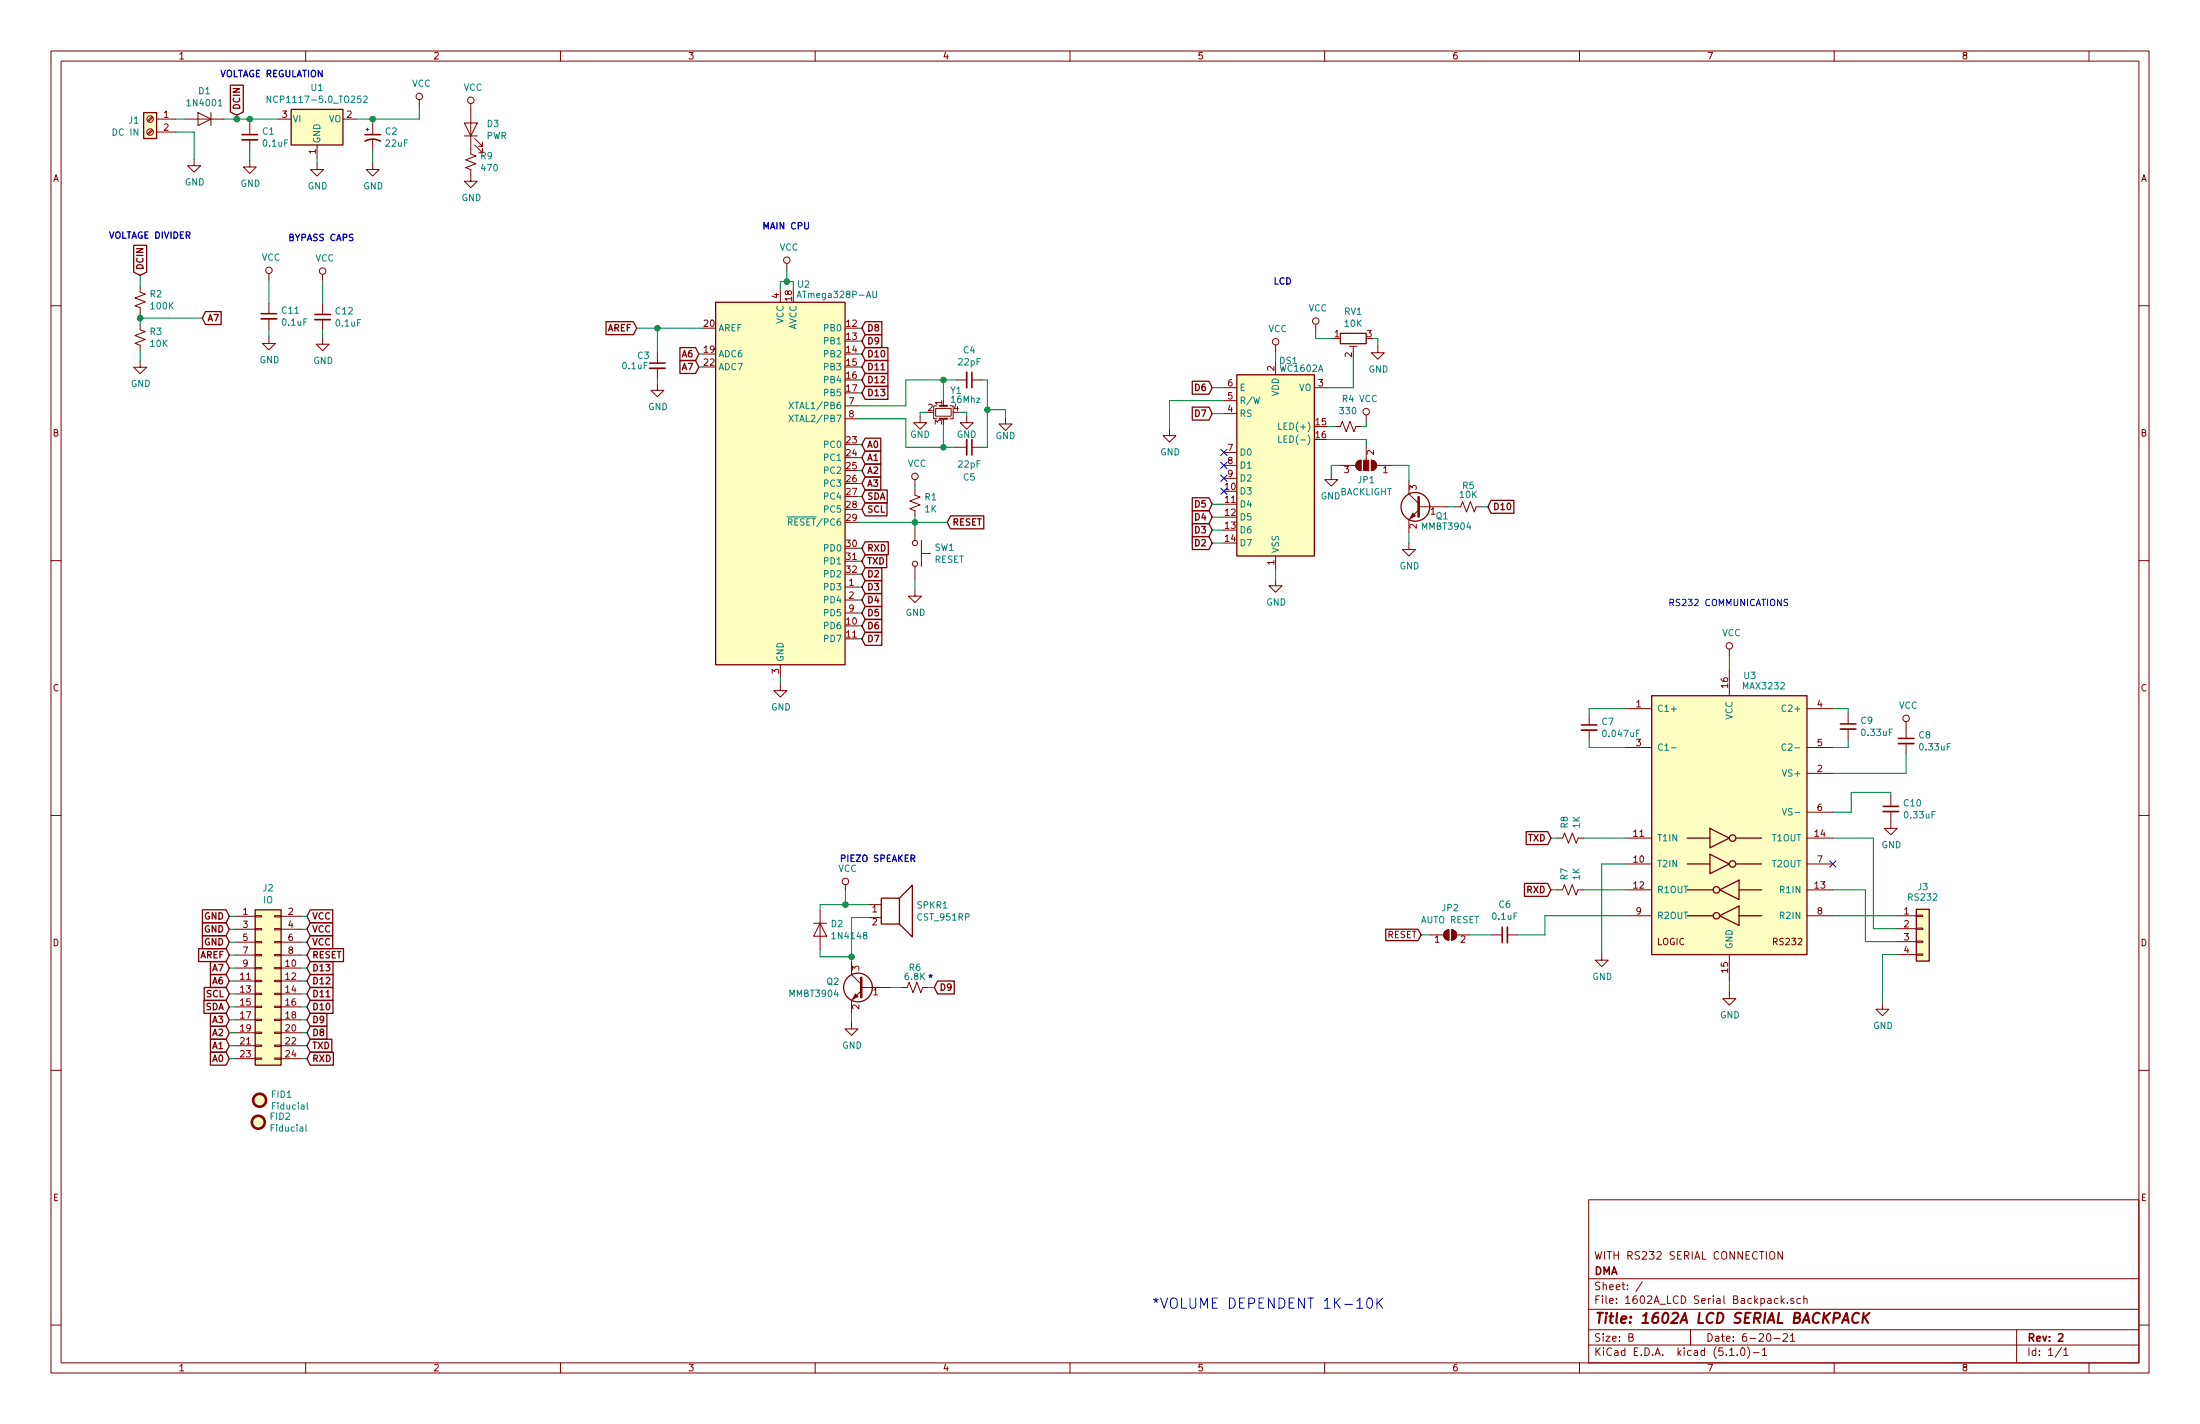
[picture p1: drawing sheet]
EESchema Schematic File Version 4
LIBS:1602A_LCD Serial Backpack-cache
EELAYER 29 0
EELAYER END
$Descr B 17000 11000
encoding utf-8
Sheet 1 1
Title "1602A LCD SERIAL BACKPACK"
Date "6-20-21"
Rev "2"
Comp "DMA"
Comment1 "WITH RS232 SERIAL CONNECTION"
Comment2 ""
Comment3 ""
Comment4 ""
$EndDescr
$Comp
L Display_Character:WC1602A DS1
U 1 1
P 9857 3595
F 0 "DS1" H 9957 4405 50  0000 C CNN
F 1 "WC1602A" H 10057 4345 50  0000 C CNN
F 2 "Display:WC1602A" H 9857 2695 50  0001 C CIN
F 3 "http://www.wincomlcd.com/pdf/WC1602A-SFYLYHTC06.pdf" H 10557 3595 50  0001 C CNN
	1    9857 3595
	1    0    0    -1  
$EndComp
$Comp
L MCU_Microchip_ATmega:ATmega328P-AU U2
U 1 1
P 6030 3735
F 0 "U2" H 6210 5275 50  0000 C CNN
F 1 "ATmega328P-AU" H 6470 5195 50  0000 C CNN
F 2 "Package_QFP:TQFP-32_7x7mm_P0.8mm" H 6030 3735 50  0001 C CIN
F 3 "http://ww1.microchip.com/downloads/en/DeviceDoc/ATmega328_P%20AVR%20MCU%20with%20picoPower%20Technology%20Data%20Sheet%2040001984A.pdf" H 6030 3735 50  0001 C CNN
	1    6030 3735
	1    0    0    -1  
$EndComp
$Comp
L Transistor_BJT:MMBT3904 Q2
U 1 1
P 6680 7628
F 0 "Q2" H 6871 7675 50  0000 L CNN
F 1 "MMBT3904" H 6871 7582 50  0000 L CNN
F 2 "Package_TO_SOT_SMD:SOT-23" H 6880 7553 50  0001 L CIN
F 3 "https://www.fairchildsemi.com/datasheets/2N/2N3904.pdf" H 6680 7628 50  0001 L CNN
	1    6680 7628
	-1   0    0    -1  
$EndComp
$Comp
L Device:CP1_Small C2
U 1 1
P 2880 1060
F 0 "C2" H 2971 1107 50  0000 L CNN
F 1 "22uF" H 2971 1014 50  0000 L CNN
F 2 "Capacitor_Tantalum_SMD:CP_EIA-3528-21_Kemet-B" H 2880 1060 50  0001 C CNN
F 3 "~" H 2880 1060 50  0001 C CNN
	1    2880 1060
	1    0    0    -1  
$EndComp
$Comp
L Switch:SW_Push SW1
U 1 1
P 7070 4275
F 0 "SW1" V 7023 4425 50  0000 L CNN
F 1 "RESET" V 7116 4425 50  0000 L CNN
F 2 "Button_Switch_SMD:SW_SPST_CK_RS282G05A3" H 7070 4475 50  0001 C CNN
F 3 "~" H 7070 4475 50  0001 C CNN
	1    7070 4275
	0    1    1    0   
$EndComp
$Comp
L Device:C_Small C1
U 1 1
P 1930 1060
F 0 "C1" H 2022 1107 50  0000 L CNN
F 1 "0.1uF" H 2022 1014 50  0000 L CNN
F 2 "Capacitor_SMD:C_0805_2012Metric_Pad1.15x1.40mm_HandSolder" H 1930 1060 50  0001 C CNN
F 3 "~" H 1930 1060 50  0001 C CNN
	1    1930 1060
	1    0    0    -1  
$EndComp
Wire Wire Line
	6630 2535 6660 2535
Wire Wire Line
	6630 2635 6660 2635
Wire Wire Line
	6630 2735 6660 2735
Wire Wire Line
	6630 2835 6660 2835
Wire Wire Line
	6630 2935 6660 2935
Wire Wire Line
	6630 3435 6660 3435
Wire Wire Line
	6630 3535 6660 3535
Wire Wire Line
	6630 3635 6660 3635
Wire Wire Line
	6630 3735 6660 3735
Wire Wire Line
	6630 3835 6660 3835
Wire Wire Line
	6630 3935 6660 3935
Wire Wire Line
	6630 4235 6660 4235
Wire Wire Line
	6630 4335 6660 4335
Wire Wire Line
	6630 4435 6660 4435
Wire Wire Line
	6630 4535 6660 4535
Wire Wire Line
	6630 4635 6660 4635
Wire Wire Line
	6630 4735 6660 4735
Wire Wire Line
	6630 4835 6660 4835
Wire Wire Line
	6630 4935 6660 4935
Text GLabel 6660 3435 2    50   Input ~ 10
A0
Text GLabel 6660 3535 2    50   Input ~ 10
A1
Text GLabel 6660 3635 2    50   Input ~ 10
A2
Text GLabel 6660 3735 2    50   Input ~ 10
A3
Text GLabel 6660 3835 2    50   Input ~ 10
SDA
Text GLabel 6660 3935 2    50   Input ~ 10
SCL
Text GLabel 7320 4035 2    50   Input ~ 10
RESET
Text GLabel 5400 2735 0    50   Input ~ 10
A6
Text GLabel 5400 2835 0    50   Input ~ 10
A7
Wire Wire Line
	5400 2735 5430 2735
Wire Wire Line
	5400 2835 5430 2835
Text GLabel 6660 4235 2    50   Input ~ 10
RXD
Text GLabel 6660 4335 2    50   Input ~ 10
TXD
Text GLabel 6660 4435 2    50   Input ~ 10
D2
Text GLabel 6660 4535 2    50   Input ~ 10
D3
Text GLabel 6660 4635 2    50   Input ~ 10
D4
Text GLabel 6660 4735 2    50   Input ~ 10
D5
Text GLabel 6660 4835 2    50   Input ~ 10
D6
Text GLabel 6660 4935 2    50   Input ~ 10
D7
Text GLabel 6660 2535 2    50   Input ~ 10
D8
Text GLabel 6660 2635 2    50   Input ~ 10
D9
Text GLabel 6660 2735 2    50   Input ~ 10
D10
Text GLabel 6660 2835 2    50   Input ~ 10
D11
Text GLabel 6660 2935 2    50   Input ~ 10
D12
Wire Wire Line
	6030 2235 6030 2175
Wire Wire Line
	6030 2175 6080 2175
Wire Wire Line
	6130 2175 6130 2235
Wire Wire Line
	6080 2175 6080 2085
Connection ~ 6080 2175
Wire Wire Line
	6080 2175 6130 2175
$Comp
L power:VCC #PWR0101
U 1 1
P 6080 2085
F 0 "#PWR0101" H 6080 1935 50  0001 C CNN
F 1 "VCC" H 6097 2261 50  0000 C CNN
F 2 "" H 6080 2085 50  0001 C CNN
F 3 "" H 6080 2085 50  0001 C CNN
	1    6080 2085
	1    0    0    -1  
$EndComp
Wire Wire Line
	5080 2535 5080 2725
Wire Wire Line
	4920 2535 5080 2535
$Comp
L power:GND #PWR0102
U 1 1
P 5080 2965
F 0 "#PWR0102" H 5080 2715 50  0001 C CNN
F 1 "GND" H 5085 2789 50  0000 C CNN
F 2 "" H 5080 2965 50  0001 C CNN
F 3 "" H 5080 2965 50  0001 C CNN
	1    5080 2965
	1    0    0    -1  
$EndComp
Wire Wire Line
	5080 2965 5080 2925
$Comp
L power:GND #PWR0103
U 1 1
P 7070 4555
F 0 "#PWR0103" H 7070 4305 50  0001 C CNN
F 1 "GND" H 7075 4379 50  0000 C CNN
F 2 "" H 7070 4555 50  0001 C CNN
F 3 "" H 7070 4555 50  0001 C CNN
	1    7070 4555
	1    0    0    -1  
$EndComp
$Comp
L Device:R_Small_US R1
U 1 1
P 7070 3885
F 0 "R1" H 7140 3932 50  0000 L CNN
F 1 "1K" H 7140 3839 50  0000 L CNN
F 2 "Resistor_SMD:R_0805_2012Metric_Pad1.15x1.40mm_HandSolder" H 7070 3885 50  0001 C CNN
F 3 "~" H 7070 3885 50  0001 C CNN
	1    7070 3885
	1    0    0    -1  
$EndComp
$Comp
L power:VCC #PWR0104
U 1 1
P 7070 3755
F 0 "#PWR0104" H 7070 3605 50  0001 C CNN
F 1 "VCC" H 7087 3931 50  0000 C CNN
F 2 "" H 7070 3755 50  0001 C CNN
F 3 "" H 7070 3755 50  0001 C CNN
	1    7070 3755
	1    0    0    -1  
$EndComp
Wire Wire Line
	7070 3785 7070 3755
Wire Wire Line
	6630 3035 6660 3035
Text GLabel 6660 3035 2    50   Input ~ 10
D13
Wire Wire Line
	7070 4555 7070 4475
Wire Wire Line
	7070 4075 7070 4035
Wire Wire Line
	6630 4035 7070 4035
Wire Wire Line
	7070 4035 7070 3985
Text GLabel 9367 3195 0    50   Input ~ 10
D7
Text GLabel 9367 2995 0    50   Input ~ 10
D6
Text GLabel 9367 3895 0    50   Input ~ 10
D5
Text GLabel 9367 3995 0    50   Input ~ 10
D4
Text GLabel 9367 4095 0    50   Input ~ 10
D3
Text GLabel 9367 4195 0    50   Input ~ 10
D2
Wire Wire Line
	9457 3895 9367 3895
Wire Wire Line
	9457 3995 9367 3995
Wire Wire Line
	9457 4095 9367 4095
Wire Wire Line
	9457 4195 9367 4195
Wire Wire Line
	9457 3195 9367 3195
Wire Wire Line
	9457 2995 9367 2995
Wire Wire Line
	10357 3595 10287 3595
$Comp
L power:GND #PWR0107
U 1 1
P 9857 4475
F 0 "#PWR0107" H 9857 4225 50  0001 C CNN
F 1 "GND" H 9862 4299 50  0000 C CNN
F 2 "" H 9857 4475 50  0001 C CNN
F 3 "" H 9857 4475 50  0001 C CNN
	1    9857 4475
	1    0    0    -1  
$EndComp
Wire Wire Line
	9857 4475 9857 4395
Wire Wire Line
	9457 3095 9037 3095
Wire Wire Line
	9037 3095 9037 3315
$Comp
L power:GND #PWR0108
U 1 1
P 9037 3315
F 0 "#PWR0108" H 9037 3065 50  0001 C CNN
F 1 "GND" H 9042 3139 50  0000 C CNN
F 2 "" H 9037 3315 50  0001 C CNN
F 3 "" H 9037 3315 50  0001 C CNN
	1    9037 3315
	1    0    0    -1  
$EndComp
Wire Wire Line
	9857 2795 9857 2715
$Comp
L power:VCC #PWR0109
U 1 1
P 9857 2715
F 0 "#PWR0109" H 9857 2565 50  0001 C CNN
F 1 "VCC" H 9874 2891 50  0000 C CNN
F 2 "" H 9857 2715 50  0001 C CNN
F 3 "" H 9857 2715 50  0001 C CNN
	1    9857 2715
	1    0    0    -1  
$EndComp
Wire Wire Line
	2880 920  2880 960 
Wire Wire Line
	3240 920  3240 820 
Connection ~ 2880 920 
$Comp
L power:VCC #PWR0112
U 1 1
P 3240 820
F 0 "#PWR0112" H 3240 670 50  0001 C CNN
F 1 "VCC" H 3257 996 50  0000 C CNN
F 2 "" H 3240 820 50  0001 C CNN
F 3 "" H 3240 820 50  0001 C CNN
	1    3240 820 
	1    0    0    -1  
$EndComp
Wire Wire Line
	1930 960  1930 920 
Connection ~ 1930 920 
Wire Wire Line
	1930 920  2150 920 
Wire Wire Line
	2450 1220 2450 1260
Wire Wire Line
	2880 1160 2880 1260
Wire Wire Line
	1930 1160 1930 1240
$Comp
L power:GND #PWR0113
U 1 1
P 1930 1240
F 0 "#PWR0113" H 1930 990 50  0001 C CNN
F 1 "GND" H 1935 1064 50  0000 C CNN
F 2 "" H 1930 1240 50  0001 C CNN
F 3 "" H 1930 1240 50  0001 C CNN
	1    1930 1240
	1    0    0    -1  
$EndComp
$Comp
L power:GND #PWR0114
U 1 1
P 2450 1260
F 0 "#PWR0114" H 2450 1010 50  0001 C CNN
F 1 "GND" H 2455 1084 50  0000 C CNN
F 2 "" H 2450 1260 50  0001 C CNN
F 3 "" H 2450 1260 50  0001 C CNN
	1    2450 1260
	1    0    0    -1  
$EndComp
$Comp
L power:GND #PWR0115
U 1 1
P 2880 1260
F 0 "#PWR0115" H 2880 1010 50  0001 C CNN
F 1 "GND" H 2885 1084 50  0000 C CNN
F 2 "" H 2880 1260 50  0001 C CNN
F 3 "" H 2880 1260 50  0001 C CNN
	1    2880 1260
	1    0    0    -1  
$EndComp
$Comp
L power:GND #PWR0116
U 1 1
P 1500 1230
F 0 "#PWR0116" H 1500 980 50  0001 C CNN
F 1 "GND" H 1505 1054 50  0000 C CNN
F 2 "" H 1500 1230 50  0001 C CNN
F 3 "" H 1500 1230 50  0001 C CNN
	1    1500 1230
	1    0    0    -1  
$EndComp
Wire Wire Line
	1730 920  1830 920 
Wire Wire Line
	6580 7828 6580 7898
$Comp
L power:GND #PWR0122
U 1 1
P 6580 7898
F 0 "#PWR0122" H 6580 7648 50  0001 C CNN
F 1 "GND" H 6585 7722 50  0000 C CNN
F 2 "" H 6580 7898 50  0001 C CNN
F 3 "" H 6580 7898 50  0001 C CNN
	1    6580 7898
	1    0    0    -1  
$EndComp
Wire Wire Line
	6880 7628 6970 7628
Wire Wire Line
	7170 7628 7220 7628
Text GLabel 7220 7628 2    50   Input ~ 10
D9
Wire Wire Line
	6030 5235 6030 5285
$Comp
L power:GND #PWR0124
U 1 1
P 6030 5285
F 0 "#PWR0124" H 6030 5035 50  0001 C CNN
F 1 "GND" H 6035 5109 50  0000 C CNN
F 2 "" H 6030 5285 50  0001 C CNN
F 3 "" H 6030 5285 50  0001 C CNN
	1    6030 5285
	1    0    0    -1  
$EndComp
Wire Wire Line
	10457 2995 10457 2765
Wire Wire Line
	10257 2995 10457 2995
Wire Wire Line
	10517 3295 10557 3295
Wire Wire Line
	10557 3295 10557 3255
$Comp
L power:VCC #PWR0130
U 1 1
P 10557 3255
F 0 "#PWR0130" H 10557 3105 50  0001 C CNN
F 1 "VCC" H 10574 3431 50  0000 C CNN
F 2 "" H 10557 3255 50  0001 C CNN
F 3 "" H 10557 3255 50  0001 C CNN
	1    10557 3255
	1    0    0    -1  
$EndComp
$Comp
L power:GND #PWR0131
U 1 1
P 10287 3655
F 0 "#PWR0131" H 10287 3405 50  0001 C CNN
F 1 "GND" H 10292 3479 50  0000 C CNN
F 2 "" H 10287 3655 50  0001 C CNN
F 3 "" H 10287 3655 50  0001 C CNN
	1    10287 3655
	-1   0    0    -1  
$EndComp
Wire Wire Line
	10287 3655 10287 3595
Text GLabel 2372 7078 2    50   Input ~ 10
VCC
Text GLabel 2372 7178 2    50   Input ~ 10
VCC
Text GLabel 1772 7178 0    50   Input ~ 10
GND
Text GLabel 1772 7278 0    50   Input ~ 10
GND
Text GLabel 1772 8178 0    50   Input ~ 10
A0
Text GLabel 1772 8078 0    50   Input ~ 10
A1
Text GLabel 1772 7978 0    50   Input ~ 10
A2
Text GLabel 1772 7878 0    50   Input ~ 10
A3
Text GLabel 1772 7678 0    50   Input ~ 10
SCL
Text GLabel 1772 7778 0    50   Input ~ 10
SDA
Text GLabel 1772 7578 0    50   Input ~ 10
A6
Text GLabel 1772 7478 0    50   Input ~ 10
A7
Text GLabel 2372 7978 2    50   Input ~ 10
D8
Text GLabel 2372 7878 2    50   Input ~ 10
D9
Text GLabel 2372 7778 2    50   Input ~ 10
D10
Text GLabel 2372 7678 2    50   Input ~ 10
D11
Text GLabel 2372 7578 2    50   Input ~ 10
D12
Text GLabel 2372 7478 2    50   Input ~ 10
D13
Text GLabel 2372 7378 2    50   Input ~ 10
RESET
Wire Wire Line
	2372 7078 2322 7078
Wire Wire Line
	2372 7178 2322 7178
Wire Wire Line
	2372 7278 2322 7278
Wire Wire Line
	2372 7378 2322 7378
Wire Wire Line
	2372 7478 2322 7478
Wire Wire Line
	2372 7578 2322 7578
Wire Wire Line
	2372 7678 2322 7678
Wire Wire Line
	2372 7778 2322 7778
Wire Wire Line
	2372 7878 2322 7878
Wire Wire Line
	2372 7978 2322 7978
Wire Wire Line
	2372 8078 2322 8078
Wire Wire Line
	2372 8178 2322 8178
Wire Wire Line
	1822 7078 1772 7078
Wire Wire Line
	1822 7178 1772 7178
Wire Wire Line
	1822 7278 1772 7278
Wire Wire Line
	1822 7378 1772 7378
Wire Wire Line
	1822 7478 1772 7478
Wire Wire Line
	1822 7578 1772 7578
Wire Wire Line
	1822 7678 1772 7678
Wire Wire Line
	1822 7778 1772 7778
Wire Wire Line
	1822 7978 1772 7978
Wire Wire Line
	1822 7878 1772 7878
Wire Wire Line
	1822 8078 1772 8078
Wire Wire Line
	1822 8178 1772 8178
NoConn ~ 9457 3495
NoConn ~ 9457 3595
NoConn ~ 9457 3695
NoConn ~ 9457 3795
Text GLabel 1772 7078 0    50   Input ~ 10
GND
$Comp
L Regulator_Linear:NCP1117-5.0_TO252 U1
U 1 1
P 2450 920
F 0 "U1" H 2450 1165 50  0000 C CNN
F 1 "NCP1117-5.0_TO252" H 2450 1072 50  0000 C CNN
F 2 "Package_TO_SOT_SMD:TO-252-2" H 2450 1145 50  0001 C CNN
F 3 "http://www.onsemi.com/pub_link/Collateral/NCP1117-D.PDF" H 2450 920 50  0001 C CNN
	1    2450 920 
	1    0    0    -1  
$EndComp
$Comp
L Connector:Screw_Terminal_01x02 J1
U 1 1
P 1160 920
F 0 "J1" H 1240 912 50  0000 L CNN
F 1 "DC IN" H 1240 819 50  0000 L CNN
F 2 "TerminalBlock:TerminalBlock_bornier-2_P5.08mm" H 1160 920 50  0001 C CNN
F 3 "~" H 1160 920 50  0001 C CNN
	1    1160 920 
	-1   0    0    -1  
$EndComp
$Comp
L Diode:1N4001 D1
U 1 1
P 1580 920
F 0 "D1" H 1580 1139 50  0000 C CNN
F 1 "1N4001" H 1580 1046 50  0000 C CNN
F 2 "Diode_SMD:D_SMA" H 1580 745 50  0001 C CNN
F 3 "http://www.vishay.com/docs/88503/1n4001.pdf" H 1580 920 50  0001 C CNN
	1    1580 920 
	-1   0    0    -1  
$EndComp
Wire Wire Line
	1360 920  1430 920 
Wire Wire Line
	1360 1020 1500 1020
Wire Wire Line
	1500 1020 1500 1230
Wire Wire Line
	2750 920  2880 920 
$Comp
L power:GND #PWR0106
U 1 1
P 7770 3225
F 0 "#PWR0106" H 7770 2975 50  0001 C CNN
F 1 "GND" H 7770 3085 50  0000 C CNN
F 2 "" H 7770 3225 50  0001 C CNN
F 3 "" H 7770 3225 50  0001 C CNN
	1    7770 3225
	1    0    0    -1  
$EndComp
$Comp
L power:GND #PWR0132
U 1 1
P 7110 3215
F 0 "#PWR0132" H 7110 2965 50  0001 C CNN
F 1 "GND" H 7110 3075 50  0000 C CNN
F 2 "" H 7110 3215 50  0001 C CNN
F 3 "" H 7110 3215 50  0001 C CNN
	1    7110 3215
	1    0    0    -1  
$EndComp
$Comp
L Device:Crystal_GND24_Small Y1
U 1 1
P 7290 3185
F 0 "Y1" V 7120 3235 50  0000 L CNN
F 1 "16Mhz" V 7190 3235 50  0000 L CNN
F 2 "Crystal:Crystal_SMD_2520-4Pin_2.5x2.0mm" H 7290 3185 50  0001 C CNN
F 3 "~" H 7290 3185 50  0001 C CNN
	1    7290 3185
	0    1    1    0   
$EndComp
Wire Wire Line
	7165 3185 7110 3185
Wire Wire Line
	7110 3185 7110 3215
Connection ~ 7070 4035
Wire Wire Line
	7070 4035 7320 4035
Wire Wire Line
	7000 2935 7290 2935
Wire Wire Line
	7290 2935 7390 2935
Connection ~ 7290 2935
Wire Wire Line
	7630 3165 7770 3165
Wire Wire Line
	7770 3165 7770 3225
Connection ~ 7630 3165
Text GLabel 1772 7378 0    50   Input ~ 10
AREF
Text GLabel 2372 7278 2    50   Input ~ 10
VCC
$Comp
L power:GND #PWR0133
U 1 1
P 7470 3215
F 0 "#PWR0133" H 7470 2965 50  0001 C CNN
F 1 "GND" H 7470 3075 50  0000 C CNN
F 2 "" H 7470 3215 50  0001 C CNN
F 3 "" H 7470 3215 50  0001 C CNN
	1    7470 3215
	-1   0    0    -1  
$EndComp
Wire Wire Line
	7415 3185 7470 3185
Wire Wire Line
	7470 3185 7470 3215
Wire Wire Line
	7590 3455 7630 3455
Wire Wire Line
	7630 3165 7630 3455
Wire Wire Line
	7290 3285 7290 3455
Connection ~ 7290 3455
Wire Wire Line
	7290 3455 7390 3455
Wire Wire Line
	7590 2935 7630 2935
Wire Wire Line
	7630 2935 7630 3165
Wire Wire Line
	7290 2935 7290 3085
Wire Wire Line
	7000 2935 7000 3135
Wire Wire Line
	7000 3455 7000 3235
Wire Wire Line
	7000 3455 7290 3455
Wire Wire Line
	6630 3135 7000 3135
Wire Wire Line
	6630 3235 7000 3235
Connection ~ 5080 2535
Wire Wire Line
	5080 2535 5430 2535
Text GLabel 4920 2535 0    50   Input ~ 10
AREF
$Comp
L Device:R_Small_US R2
U 1 1
P 1083 2317
F 0 "R2" H 1153 2364 50  0000 L CNN
F 1 "100K" H 1153 2271 50  0000 L CNN
F 2 "Resistor_SMD:R_1206_3216Metric_Pad1.42x1.75mm_HandSolder" H 1083 2317 50  0001 C CNN
F 3 "~" H 1083 2317 50  0001 C CNN
	1    1083 2317
	1    0    0    -1  
$EndComp
$Comp
L Device:R_Small_US R3
U 1 1
P 1083 2607
F 0 "R3" H 1153 2654 50  0000 L CNN
F 1 "10K" H 1153 2561 50  0000 L CNN
F 2 "Resistor_SMD:R_1206_3216Metric_Pad1.42x1.75mm_HandSolder" H 1083 2607 50  0001 C CNN
F 3 "~" H 1083 2607 50  0001 C CNN
	1    1083 2607
	1    0    0    -1  
$EndComp
$Comp
L power:GND #PWR0136
U 1 1
P 1083 2787
F 0 "#PWR0136" H 1083 2537 50  0001 C CNN
F 1 "GND" H 1088 2611 50  0000 C CNN
F 2 "" H 1083 2787 50  0001 C CNN
F 3 "" H 1083 2787 50  0001 C CNN
	1    1083 2787
	1    0    0    -1  
$EndComp
Wire Wire Line
	1083 2507 1083 2457
Wire Wire Line
	1083 2217 1083 2127
Wire Wire Line
	1083 2787 1083 2707
Wire Wire Line
	1083 2457 1563 2457
Connection ~ 1083 2457
Wire Wire Line
	1083 2457 1083 2417
Text GLabel 1563 2457 2    50   Input ~ 10
A7
$Comp
L Connector_Generic:Conn_02x12_Odd_Even J2
U 1 1
P 2022 7578
F 0 "J2" H 2072 8298 50  0000 C CNN
F 1 "IO" H 2072 8205 50  0000 C CNN
F 2 "Connector_PinSocket_2.54mm:PinSocket_2x12_P2.54mm_Vertical" H 2022 7578 50  0001 C CNN
F 3 "~" H 2022 7578 50  0001 C CNN
	1    2022 7578
	1    0    0    -1  
$EndComp
Text GLabel 2372 8078 2    50   Input ~ 10
TXD
Text GLabel 2372 8178 2    50   Input ~ 10
RXD
Text GLabel 1083 2127 1    50   Input ~ 10
DCIN
Text GLabel 1830 890  1    50   Input ~ 10
DCIN
Wire Wire Line
	1830 890  1830 920 
Connection ~ 1830 920 
Wire Wire Line
	1830 920  1930 920 
Wire Wire Line
	10647 2615 10647 2675
Wire Wire Line
	10607 2615 10647 2615
$Comp
L power:GND #PWR0111
U 1 1
P 10647 2675
F 0 "#PWR0111" H 10647 2425 50  0001 C CNN
F 1 "GND" H 10652 2499 50  0000 C CNN
F 2 "" H 10647 2675 50  0001 C CNN
F 3 "" H 10647 2675 50  0001 C CNN
	1    10647 2675
	1    0    0    -1  
$EndComp
Wire Wire Line
	10307 2615 10167 2615
$Comp
L power:VCC #PWR0129
U 1 1
P 10167 2555
F 0 "#PWR0129" H 10167 2405 50  0001 C CNN
F 1 "VCC" H 10184 2731 50  0000 C CNN
F 2 "" H 10167 2555 50  0001 C CNN
F 3 "" H 10167 2555 50  0001 C CNN
	1    10167 2555
	1    0    0    -1  
$EndComp
Wire Wire Line
	10167 2615 10167 2555
Wire Wire Line
	2870 920  2880 920 
Wire Wire Line
	2880 920  3240 920 
Wire Wire Line
	10257 3295 10317 3295
$Comp
L Jumper:SolderJumper_3_Open JP1
U 1 1
P 10557 3595
F 0 "JP1" H 10557 3711 50  0000 C CNN
F 1 "BACKLIGHT" H 10557 3804 50  0000 C CNN
F 2 "Jumper:SolderJumper-3_P1.3mm_Open_Pad1.0x1.5mm" H 10557 3595 50  0001 C CNN
F 3 "~" H 10557 3595 50  0001 C CNN
	1    10557 3595
	-1   0    0    1   
$EndComp
Text GLabel 11497 3915 2    50   Input ~ 10
D10
Wire Wire Line
	11447 3915 11497 3915
$Comp
L power:GND #PWR0110
U 1 1
P 10887 4195
F 0 "#PWR0110" H 10887 3945 50  0001 C CNN
F 1 "GND" H 10892 4019 50  0000 C CNN
F 2 "" H 10887 4195 50  0001 C CNN
F 3 "" H 10887 4195 50  0001 C CNN
	1    10887 4195
	1    0    0    -1  
$EndComp
Wire Wire Line
	10887 4115 10887 4195
Wire Wire Line
	11187 3915 11247 3915
$Comp
L Transistor_BJT:MMBT3904 Q1
U 1 1
P 10987 3915
F 0 "Q1" H 10777 3845 50  0000 L CNN
F 1 "MMBT3904" H 10597 3765 50  0000 L CNN
F 2 "Package_TO_SOT_SMD:SOT-23" H 11187 3840 50  0001 L CIN
F 3 "https://www.fairchildsemi.com/datasheets/2N/2N3904.pdf" H 10987 3915 50  0001 L CNN
	1    10987 3915
	-1   0    0    -1  
$EndComp
Wire Wire Line
	10887 3595 10757 3595
Wire Wire Line
	10887 3595 10887 3715
Wire Wire Line
	10257 3395 10557 3395
Wire Wire Line
	10557 3395 10557 3445
$Comp
L Device:Speaker SPKR1
U 1 1
P 6910 6988
F 0 "SPKR1" H 7080 6985 50  0000 L CNN
F 1 "CST_951RP" H 7080 6892 50  0000 L CNN
F 2 "Buzzer_Beeper:MagneticBuzzer_CUI_CST-931RP-A" H 6910 6788 50  0001 C CNN
F 3 "~" H 6900 6938 50  0001 C CNN
	1    6910 6988
	1    0    0    -1  
$EndComp
Wire Wire Line
	6710 7088 6580 7088
Wire Wire Line
	6580 7088 6580 7391
$Comp
L Device:R_POT_TRIM RV1
U 1 1
P 10457 2615
F 0 "RV1" V 10247 2615 50  0000 C CNN
F 1 "10K" V 10340 2615 50  0000 C CNN
F 2 "Potentiometer_THT:Potentiometer_Bourns_3386P_Vertical" H 10457 2615 50  0001 C CNN
F 3 "~" H 10457 2615 50  0001 C CNN
	1    10457 2615
	0    -1   1    0   
$EndComp
$Comp
L Device:C_Small C3
U 1 1
P 5080 2825
F 0 "C3" H 4920 2905 50  0000 L CNN
F 1 "0.1uF" H 4800 2825 50  0000 L CNN
F 2 "Capacitor_SMD:C_0805_2012Metric_Pad1.15x1.40mm_HandSolder" H 5080 2825 50  0001 C CNN
F 3 "~" H 5080 2825 50  0001 C CNN
	1    5080 2825
	1    0    0    -1  
$EndComp
$Comp
L Device:C_Small C5
U 1 1
P 7490 3455
F 0 "C5" V 7720 3455 50  0000 C CNN
F 1 "22pF" V 7620 3455 50  0000 C CNN
F 2 "Capacitor_SMD:C_0805_2012Metric_Pad1.15x1.40mm_HandSolder" H 7490 3455 50  0001 C CNN
F 3 "~" H 7490 3455 50  0001 C CNN
	1    7490 3455
	0    1    1    0   
$EndComp
$Comp
L Device:C_Small C4
U 1 1
P 7490 2935
F 0 "C4" V 7258 2935 50  0000 C CNN
F 1 "22pF" V 7351 2935 50  0000 C CNN
F 2 "Capacitor_SMD:C_0805_2012Metric_Pad1.15x1.40mm_HandSolder" H 7490 2935 50  0001 C CNN
F 3 "~" H 7490 2935 50  0001 C CNN
	1    7490 2935
	0    1    1    0   
$EndComp
$Comp
L power:VCC #PWR0125
U 1 1
P 2493 2169
F 0 "#PWR0125" H 2493 2019 50  0001 C CNN
F 1 "VCC" H 2510 2345 50  0000 C CNN
F 2 "" H 2493 2169 50  0001 C CNN
F 3 "" H 2493 2169 50  0001 C CNN
	1    2493 2169
	1    0    0    -1  
$EndComp
$Comp
L Device:C_Small C12
U 1 1
P 2493 2449
F 0 "C12" H 2585 2496 50  0000 L CNN
F 1 "0.1uF" H 2585 2403 50  0000 L CNN
F 2 "Capacitor_SMD:C_0805_2012Metric_Pad1.15x1.40mm_HandSolder" H 2493 2449 50  0001 C CNN
F 3 "~" H 2493 2449 50  0001 C CNN
	1    2493 2449
	1    0    0    -1  
$EndComp
Wire Wire Line
	2493 2549 2493 2609
$Comp
L power:GND #PWR0126
U 1 1
P 2493 2609
F 0 "#PWR0126" H 2493 2359 50  0001 C CNN
F 1 "GND" H 2498 2433 50  0000 C CNN
F 2 "" H 2493 2609 50  0001 C CNN
F 3 "" H 2493 2609 50  0001 C CNN
	1    2493 2609
	1    0    0    -1  
$EndComp
Wire Wire Line
	2493 2169 2493 2349
$Comp
L power:VCC #PWR0128
U 1 1
P 2078 2163
F 0 "#PWR0128" H 2078 2013 50  0001 C CNN
F 1 "VCC" H 2095 2339 50  0000 C CNN
F 2 "" H 2078 2163 50  0001 C CNN
F 3 "" H 2078 2163 50  0001 C CNN
	1    2078 2163
	1    0    0    -1  
$EndComp
$Comp
L Device:C_Small C11
U 1 1
P 2078 2443
F 0 "C11" H 2170 2490 50  0000 L CNN
F 1 "0.1uF" H 2170 2397 50  0000 L CNN
F 2 "Capacitor_SMD:C_0805_2012Metric_Pad1.15x1.40mm_HandSolder" H 2078 2443 50  0001 C CNN
F 3 "~" H 2078 2443 50  0001 C CNN
	1    2078 2443
	1    0    0    -1  
$EndComp
Wire Wire Line
	2078 2543 2078 2603
$Comp
L power:GND #PWR0135
U 1 1
P 2078 2603
F 0 "#PWR0135" H 2078 2353 50  0001 C CNN
F 1 "GND" H 2083 2427 50  0000 C CNN
F 2 "" H 2078 2603 50  0001 C CNN
F 3 "" H 2078 2603 50  0001 C CNN
	1    2078 2603
	1    0    0    -1  
$EndComp
Wire Wire Line
	2078 2163 2078 2343
Text Notes 1697 608  0    50   ~ 10
VOLTAGE REGULATION
Text Notes 2222 1874 0    50   ~ 10
BYPASS CAPS
Text Notes 836  1856 0    50   ~ 10
VOLTAGE DIVIDER
Text Notes 9835 2210 0    50   ~ 10
LCD
Text Notes 6484 6670 0    50   ~ 10
PIEZO SPEAKER
Text Notes 5886 1784 0    50   ~ 10
MAIN CPU
Text Notes 7166 7592 0    50   ~ 10
*
Text Notes 8899 10120 0    79   ~ 0
*VOLUME DEPENDENT 1K-10K
Wire Wire Line
	6337 6988 6533 6988
Wire Wire Line
	6337 7391 6580 7391
Connection ~ 6580 7391
Wire Wire Line
	6580 7391 6580 7428
$Comp
L power:VCC #PWR0123
U 1 1
P 6533 6884
F 0 "#PWR0123" H 6533 6734 50  0001 C CNN
F 1 "VCC" H 6550 7060 50  0000 C CNN
F 2 "" H 6533 6884 50  0001 C CNN
F 3 "" H 6533 6884 50  0001 C CNN
	1    6533 6884
	1    0    0    -1  
$EndComp
$Comp
L Device:D D2
U 1 1
P 6337 7182
F 0 "D2" V 6290 7261 50  0000 L CNN
F 1 "1N4148" V 6383 7261 50  0000 L CNN
F 2 "Diode_SMD:D_MiniMELF" H 6337 7182 50  0001 C CNN
F 3 "~" H 6337 7182 50  0001 C CNN
	1    6337 7182
	0    1    1    0   
$EndComp
Wire Wire Line
	6337 7332 6337 7391
Wire Wire Line
	6337 6988 6337 7032
Wire Wire Line
	6533 6884 6533 6988
Connection ~ 6533 6988
Wire Wire Line
	6533 6988 6710 6988
$Comp
L Device:R_Small_US R6
U 1 1
P 7070 7628
F 0 "R6" V 7220 7628 50  0000 C CNN
F 1 "6.8K" V 7150 7628 50  0000 C CNN
F 2 "Resistor_SMD:R_0805_2012Metric_Pad1.15x1.40mm_HandSolder" H 7070 7628 50  0001 C CNN
F 3 "~" H 7070 7628 50  0001 C CNN
	1    7070 7628
	0    -1   -1   0   
$EndComp
$Comp
L Device:R_Small_US R5
U 1 1
P 11347 3915
F 0 "R5" V 11507 3915 50  0000 C CNN
F 1 "10K" V 11437 3915 50  0000 C CNN
F 2 "Resistor_SMD:R_0805_2012Metric_Pad1.15x1.40mm_HandSolder" H 11347 3915 50  0001 C CNN
F 3 "~" H 11347 3915 50  0001 C CNN
	1    11347 3915
	0    -1   -1   0   
$EndComp
$Comp
L power:GND #PWR0143
U 1 1
P 13363 7664
F 0 "#PWR0143" H 13363 7414 50  0001 C CNN
F 1 "GND" H 13368 7488 50  0000 C CNN
F 2 "" H 13363 7664 50  0001 C CNN
F 3 "" H 13363 7664 50  0001 C CNN
	1    13363 7664
	1    0    0    -1  
$EndComp
Wire Wire Line
	13363 7574 13363 7664
Wire Wire Line
	13363 5174 13363 5064
$Comp
L power:VCC #PWR0145
U 1 1
P 13363 5064
F 0 "#PWR0145" H 13363 4914 50  0001 C CNN
F 1 "VCC" H 13380 5240 50  0000 C CNN
F 2 "" H 13363 5064 50  0001 C CNN
F 3 "" H 13363 5064 50  0001 C CNN
	1    13363 5064
	1    0    0    -1  
$EndComp
$Comp
L Device:R_Small_US R4
U 1 1
P 10417 3295
F 0 "R4" V 10627 3295 50  0000 C CNN
F 1 "330" V 10534 3295 50  0000 C CNN
F 2 "Resistor_SMD:R_1206_3216Metric_Pad1.42x1.75mm_HandSolder" H 10417 3295 50  0001 C CNN
F 3 "~" H 10417 3295 50  0001 C CNN
	1    10417 3295
	0    -1   -1   0   
$EndComp
$Comp
L Device:R_Small_US R9
U 1 1
P 3638 1250
F 0 "R9" H 3708 1297 50  0000 L CNN
F 1 "470" H 3708 1204 50  0000 L CNN
F 2 "Resistor_SMD:R_0805_2012Metric_Pad1.15x1.40mm_HandSolder" H 3638 1250 50  0001 C CNN
F 3 "~" H 3638 1250 50  0001 C CNN
	1    3638 1250
	1    0    0    -1  
$EndComp
$Comp
L Device:LED D3
U 1 1
P 3638 1000
F 0 "D3" V 3678 880 50  0000 R CNN
F 1 "PWR" V 3585 880 50  0000 R CNN
F 2 "LED_SMD:LED_0805_2012Metric_Pad1.15x1.40mm_HandSolder" H 3638 1000 50  0001 C CNN
F 3 "~" H 3638 1000 50  0001 C CNN
	1    3638 1000
	0    -1   -1   0   
$EndComp
$Comp
L power:VCC #PWR0105
U 1 1
P 3638 850
F 0 "#PWR0105" H 3638 700 50  0001 C CNN
F 1 "VCC" H 3655 1026 50  0000 C CNN
F 2 "" H 3638 850 50  0001 C CNN
F 3 "" H 3638 850 50  0001 C CNN
	1    3638 850 
	1    0    0    -1  
$EndComp
$Comp
L power:GND #PWR0134
U 1 1
P 3638 1350
F 0 "#PWR0134" H 3638 1100 50  0001 C CNN
F 1 "GND" H 3643 1174 50  0000 C CNN
F 2 "" H 3638 1350 50  0001 C CNN
F 3 "" H 3638 1350 50  0001 C CNN
	1    3638 1350
	1    0    0    -1  
$EndComp
Text GLabel 11985 6474 0    50   Input ~ 10
TXD
$Comp
L Device:C_Small C7
U 1 1
P 12280 5620
F 0 "C7" H 12372 5667 50  0000 L CNN
F 1 "0.047uF" H 12372 5574 50  0000 L CNN
F 2 "Capacitor_SMD:C_0805_2012Metric_Pad1.15x1.40mm_HandSolder" H 12280 5620 50  0001 C CNN
F 3 "~" H 12280 5620 50  0001 C CNN
	1    12280 5620
	1    0    0    -1  
$EndComp
$Comp
L Device:C_Small C8
U 1 1
P 14729 5724
F 0 "C8" H 14821 5771 50  0000 L CNN
F 1 "0.33uF" H 14821 5678 50  0000 L CNN
F 2 "Capacitor_SMD:C_0805_2012Metric_Pad1.15x1.40mm_HandSolder" H 14729 5724 50  0001 C CNN
F 3 "~" H 14729 5724 50  0001 C CNN
	1    14729 5724
	1    0    0    -1  
$EndComp
$Comp
L Device:C_Small C10
U 1 1
P 14611 6249
F 0 "C10" H 14703 6296 50  0000 L CNN
F 1 "0.33uF" H 14703 6203 50  0000 L CNN
F 2 "Capacitor_SMD:C_0805_2012Metric_Pad1.15x1.40mm_HandSolder" H 14611 6249 50  0001 C CNN
F 3 "~" H 14611 6249 50  0001 C CNN
	1    14611 6249
	1    0    0    -1  
$EndComp
$Comp
L Device:C_Small C9
U 1 1
P 14281 5612
F 0 "C9" H 14373 5659 50  0000 L CNN
F 1 "0.33uF" H 14373 5566 50  0000 L CNN
F 2 "Capacitor_SMD:C_0805_2012Metric_Pad1.15x1.40mm_HandSolder" H 14281 5612 50  0001 C CNN
F 3 "~" H 14281 5612 50  0001 C CNN
	1    14281 5612
	1    0    0    -1  
$EndComp
Wire Wire Line
	12563 5774 12280 5774
Wire Wire Line
	12280 5774 12280 5720
Wire Wire Line
	12563 5474 12280 5474
Wire Wire Line
	12280 5474 12280 5520
Wire Wire Line
	14163 5474 14281 5474
Wire Wire Line
	14281 5474 14281 5512
Wire Wire Line
	14163 5774 14281 5774
Wire Wire Line
	14281 5774 14281 5712
Wire Wire Line
	14163 6274 14305 6274
Wire Wire Line
	14305 6274 14305 6121
Wire Wire Line
	14611 6121 14611 6149
Wire Wire Line
	14163 6874 14414 6874
$Comp
L power:GND #PWR0117
U 1 1
P 14611 6349
F 0 "#PWR0117" H 14611 6099 50  0001 C CNN
F 1 "GND" H 14616 6173 50  0000 C CNN
F 2 "" H 14611 6349 50  0001 C CNN
F 3 "" H 14611 6349 50  0001 C CNN
	1    14611 6349
	1    0    0    -1  
$EndComp
Wire Wire Line
	14729 5824 14729 5974
Wire Wire Line
	14163 5974 14729 5974
$Comp
L power:VCC #PWR0119
U 1 1
P 14729 5624
F 0 "#PWR0119" H 14729 5474 50  0001 C CNN
F 1 "VCC" H 14746 5800 50  0000 C CNN
F 2 "" H 14729 5624 50  0001 C CNN
F 3 "" H 14729 5624 50  0001 C CNN
	1    14729 5624
	1    0    0    -1  
$EndComp
Text Notes 12890 4692 0    50   ~ 0
RS232 COMMUNICATIONS
Text GLabel 11984 6874 0    50   Input ~ 10
RXD
Text GLabel 10982 7222 0    50   Input ~ 0
RESET
Wire Wire Line
	11056 7222 10982 7222
$Comp
L Jumper:SolderJumper_2_Open JP2
U 1 1
P 11206 7222
F 0 "JP2" H 11206 7432 50  0000 C CNN
F 1 "AUTO RESET" H 11206 7339 50  0000 C CNN
F 2 "Jumper:SolderJumper-2_P1.3mm_Open_Pad1.0x1.5mm" H 11206 7222 50  0001 C CNN
F 3 "~" H 11206 7222 50  0001 C CNN
	1    11206 7222
	1    0    0    -1  
$EndComp
$Comp
L Device:C_Small C6
U 1 1
P 11628 7222
F 0 "C6" V 11860 7222 50  0000 C CNN
F 1 "0.1uF" V 11767 7222 50  0000 C CNN
F 2 "Capacitor_SMD:C_0805_2012Metric_Pad1.15x1.40mm_HandSolder" H 11628 7222 50  0001 C CNN
F 3 "~" H 11628 7222 50  0001 C CNN
	1    11628 7222
	0    -1   -1   0   
$EndComp
$Comp
L Connector_Generic:Conn_01x04 J3
U 1 1
P 14858 7174
F 0 "J3" H 14859 7498 50  0000 C CNN
F 1 "RS232" H 14857 7418 50  0000 C CNN
F 2 "Connector_JST:JST_PH_S4B-PH-K_1x04_P2.00mm_Horizontal" H 14858 7174 50  0001 C CNN
F 3 "~" H 14858 7174 50  0001 C CNN
	1    14858 7174
	1    0    0    -1  
$EndComp
Wire Wire Line
	14658 7174 14476 7174
Wire Wire Line
	14658 7274 14414 7274
$Comp
L power:GND #PWR0118
U 1 1
P 14546 7746
F 0 "#PWR0118" H 14546 7496 50  0001 C CNN
F 1 "GND" H 14551 7570 50  0000 C CNN
F 2 "" H 14546 7746 50  0001 C CNN
F 3 "" H 14546 7746 50  0001 C CNN
	1    14546 7746
	1    0    0    -1  
$EndComp
Wire Wire Line
	14658 7374 14546 7374
Wire Wire Line
	14163 6474 14476 6474
Wire Wire Line
	14305 6121 14611 6121
NoConn ~ 14163 6674
Wire Wire Line
	11528 7222 11356 7222
$Comp
L Interface_UART:MAX3232 U3
U 1 1
P 13363 6374
F 0 "U3" H 13522 7530 50  0000 C CNN
F 1 "MAX3232" H 13630 7450 50  0000 C CNN
F 2 "Package_SO:SOIC-16_3.9x9.9mm_P1.27mm" H 13413 5324 50  0001 L CNN
F 3 "https://datasheets.maximintegrated.com/en/ds/MAX3222-MAX3241.pdf" H 13363 6474 50  0001 C CNN
	1    13363 6374
	1    0    0    -1  
$EndComp
$Comp
L Mechanical:Fiducial FID1
U 1 1
P 2006 8499
F 0 "FID1" H 2091 8545 50  0000 L CNN
F 1 "Fiducial" H 2091 8454 50  0000 L CNN
F 2 "Fiducial:Fiducial_1mm_Mask2mm" H 2006 8499 50  0001 C CNN
F 3 "~" H 2006 8499 50  0001 C CNN
	1    2006 8499
	1    0    0    -1  
$EndComp
$Comp
L Mechanical:Fiducial FID2
U 1 1
P 1996 8669
F 0 "FID2" H 2081 8715 50  0000 L CNN
F 1 "Fiducial" H 2081 8624 50  0000 L CNN
F 2 "Fiducial:Fiducial_1mm_Mask2mm" H 1996 8669 50  0001 C CNN
F 3 "~" H 1996 8669 50  0001 C CNN
	1    1996 8669
	1    0    0    -1  
$EndComp
Wire Wire Line
	14546 7374 14546 7746
Wire Wire Line
	14163 7074 14658 7074
Wire Wire Line
	14476 6474 14476 7174
Wire Wire Line
	14414 6874 14414 7274
Wire Wire Line
	11985 6474 12035 6474
Wire Wire Line
	11984 6874 12034 6874
$Comp
L power:GND #PWR0120
U 1 1
P 12377 7367
F 0 "#PWR0120" H 12377 7117 50  0001 C CNN
F 1 "GND" H 12382 7191 50  0000 C CNN
F 2 "" H 12377 7367 50  0001 C CNN
F 3 "" H 12377 7367 50  0001 C CNN
	1    12377 7367
	1    0    0    -1  
$EndComp
Wire Wire Line
	12234 6874 12563 6874
Wire Wire Line
	12563 6674 12377 6674
Wire Wire Line
	12377 6674 12377 7367
$Comp
L Device:R_Small_US R8
U 1 1
P 12135 6474
F 0 "R8" H 12205 6521 50  0000 L CNN
F 1 "1K" H 12205 6428 50  0000 L CNN
F 2 "Resistor_SMD:R_0805_2012Metric_Pad1.15x1.40mm_HandSolder" H 12135 6474 50  0001 C CNN
F 3 "~" H 12135 6474 50  0001 C CNN
	1    12135 6474
	0    -1   -1   0   
$EndComp
Wire Wire Line
	12235 6474 12563 6474
$Comp
L Device:R_Small_US R7
U 1 1
P 12134 6874
F 0 "R7" H 12204 6921 50  0000 L CNN
F 1 "1K" H 12204 6828 50  0000 L CNN
F 2 "Resistor_SMD:R_0805_2012Metric_Pad1.15x1.40mm_HandSolder" H 12134 6874 50  0001 C CNN
F 3 "~" H 12134 6874 50  0001 C CNN
	1    12134 6874
	0    -1   -1   0   
$EndComp
Wire Wire Line
	11938 7074 11938 7222
Wire Wire Line
	11938 7222 11728 7222
Wire Wire Line
	11938 7074 12563 7074
$EndSCHEMATC
